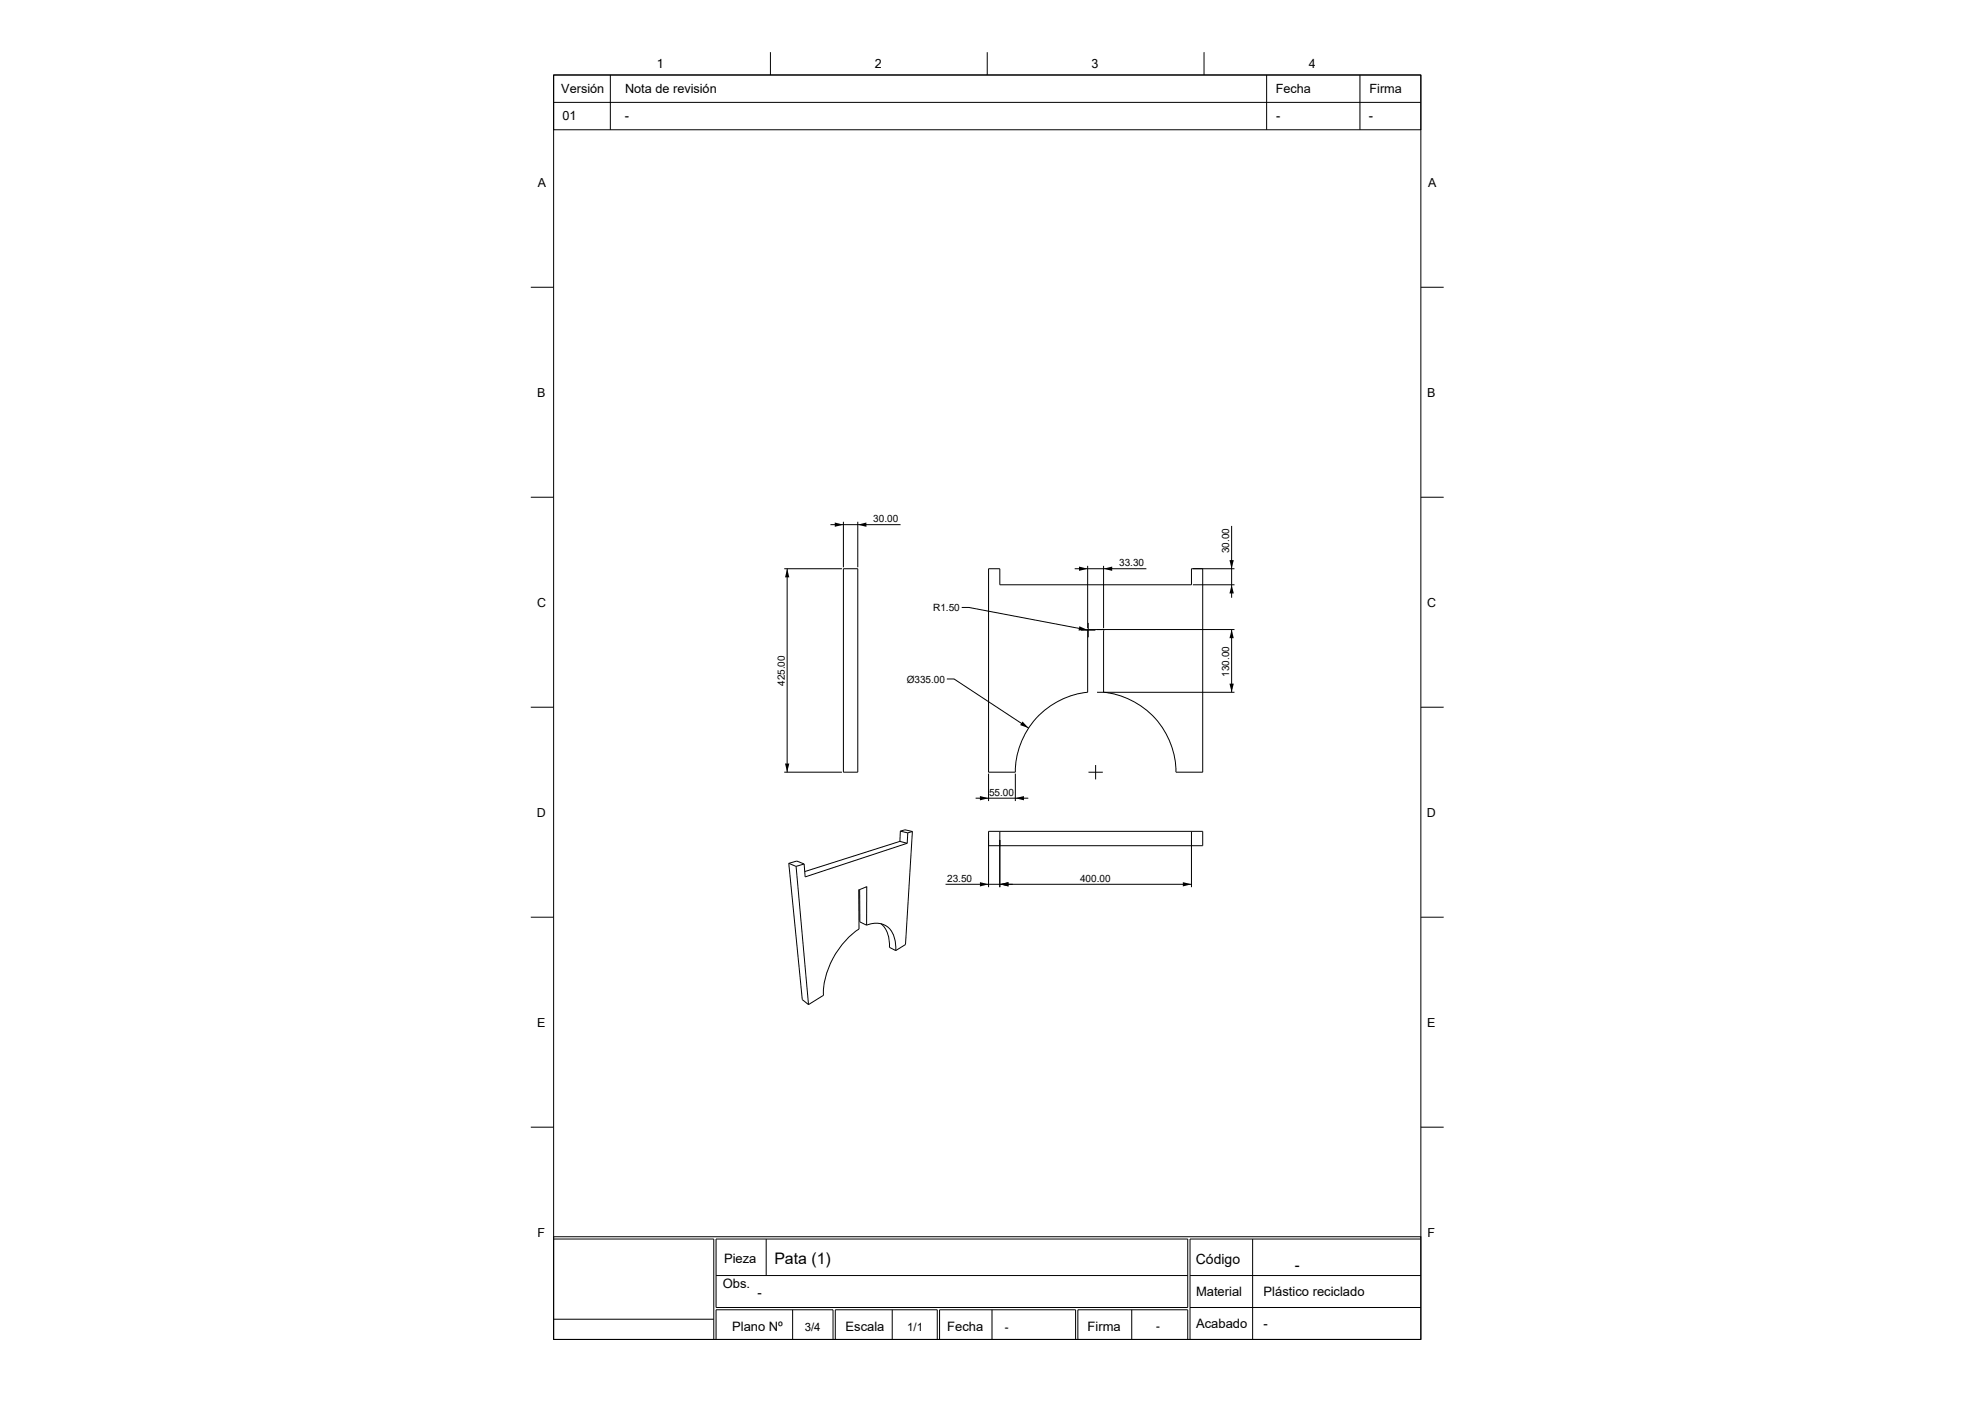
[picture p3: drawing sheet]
<svg xmlns="http://www.w3.org/2000/svg" width="420mm" height="297mm" viewBox="0 0 420 297" stroke-linecap="round" stroke-linejoin="round" font-family="sans-serif">
<g fill="none" stroke="#000" stroke-width=".21">
<path d="M117.4 15.9h183.8v11.6h-183.8zM117.4 15.9h183.8v268.1h-183.8zM129.4 15.9v11.6M163.3 11.1v4.8M209.3 11.1v4.8M255.3 11.1v4.8M268.5 15.9v11.6M288.3 15.9v11.6M117.4 21.7h183.8M112.5 60.9h4.9M301.2 60.9h4.9M112.5 105.4h4.9"/>
<path d="M176.1 111.2h14.8M178.8 110.6v9.7M181.9 110.6v9.7M230.6 120v13.2M234 120v13.2M261.1 111.5v15.2M301.2 105.4h4.9M166.3 120.6h12.2M166.9 120.6v43.1M178.8 120.6h3.1v43.1h-3.1zM203.9 128.8h1.5l25.2 4.7M227.9 120.6h15.2"/>
<path d="M229.2 133.6h3M230.7 132.1v3M252.9 124h8.8M255 120.6v43.1h-5.7a17 17 0 0 0-15.3-16.9v-13.2l-.3-.1M261.1 133.5v13.3M261.7 120.6h-9.1v3.4h-40.6v-3.4h-2.4v43.1h5.7a17 17 0 0 1 15.3-16.9v-13.3h31.1M112.5 149.9h4.9M200.8 143.9h1.5l15.8 10.4M232.6 146.8h29.1M301.2 149.9h4.9M166.3 163.7h12.2M190.8 178.4l-20.2 6.4"/>
<path d="M190.8 178.4l1.5 .4M190.9 176.2l1-.3 1.5 .4M190.9 176.2l-.1 2.2M190.9 176.2l1.6 .4M192.3 178.8l-21.6 7.1-.2-2.7M192.5 176.6l-.2 2.2M193.4 176.3l-1.4 23.9-2.1 1.3M193.4 176.3l-.9 .3M206.8 169.2h11.2M209.6 164v5.8M209.6 179.3h45.4v-3.1h-45.4v11.9M212 176.2v11.9"/>
<path d="M215.3 164v5.8M230.8 163.7h3M232.3 162.2v3M252.6 176.2v11.9M112.5 194.4h4.9M167.2 183l1.7-.5 1.6 .7M167.2 183l2.9 28.9 1.3 1.1M167.2 183l1.6 .7M168.8 183.7l2.6 29.3M170.5 183.2l-1.7 .5M182.2 188.6l-.2 .2 .1 8.1a17.4 17.4 0 0 0-7.5 14.1l-3.2 2M182.3 188.6v6.8l1.4 .7"/>
<path d="M183.6 188.1h.2M183.7 196.1a4.2 4.2 0 0 1 6.2 3.8v1.6M183.8 188.1l-.1 8M183.8 188.1l-.1-.1-1.5 .6M186.8 195.8a5.9 5.9 0 0 1 1.8 5l1.3 .7M200.5 187.5h52.1M301.2 194.4h4.9M112.5 239h4.9M301.2 239h4.9M117.4 262.2h183.8v21.8h-183.8zM117.4 262.7h33.9v21.3M117.4 279.7h33.9"/>
<path d="M151.8 262.7h100v14.5h-100zM151.8 270.4h100M162.4 262.7v7.7M168.1 277.7v6.3M189.2 277.7v6.3M210.3 277.7v6.3M239.9 277.7v6.3M252.3 277.2h48.9M252.3 270.4h48.9M265.6 262.7v21.2M301.2 262.7h-48.9v21.3M151.8 284v-6.3h24.8v6.3"/>
<path d="M177.1 284v-6.3h21.6v6.3M199.2 284v-6.3h28.8v6.3M228.5 284v-6.3h23.3v6.3"/>
</g>
<g fill="#000">
<path d="M177 110.8l1.8 .4-1.8 .5zM181.9 111.2l1.8-.4v.9zM166.9 120.6l.4 1.8h-.9zM228.8 132.8l1.8 .7-1.9 .2zM228.8 120.1l1.8 .5-1.8 .4zM234 120.6l1.8-.5v.9zM261.1 124l.5 1.8h-.9zM260.7 118.7h.9l-.5 1.9zM261.1 133.5l.5 1.8h-.9zM216.8 153l1.3 1.3-1.8-.6zM260.7 144.9h.9l-.5 1.9zM166.4 161.9h.9l-.4 1.8z"/>
<path d="M207.8 168.8l1.8 .4-1.8 .5zM215.3 169.2l1.8-.4v.9zM207.8 187l1.8 .5-1.8 .4zM212 187.5l1.8-.5v.9zM250.8 187l1.8 .5-1.8 .4z"/>
</g>
<text font-size="3.4" x="164.2" y="267.9">Pata (1)</text>
<text font-size="3.1" x="274.5" y="269.2">-</text>
<text font-size="3" x="253.5" y="267.9">Código</text>
<g font-size="2.8">
<text x="153.5" y="267.8">Pieza</text>
<text x="153.2" y="273.1">Obs.</text>
<text x="160.6" y="274.9">-</text>
<text x="253.6" y="274.7">Material</text>
<text x="267.9" y="274.8">Plástico reciclado</text>
<text x="253.6" y="281.5">Acabado</text>
<text x="267.9" y="281.5">-</text>
<text x="155.2" y="282.1">Plano Nº</text>
<text x="179.3" y="282.1">Escala</text>
<text x="200.8" y="282.1">Fecha</text>
<text x="230.6" y="282.1">Firma</text>
</g>
<g font-size="2.7">
<text x="119" y="19.8">Versión</text>
<text x="132.5" y="19.8">Nota de revisión</text>
<text x="270.5" y="19.8">Fecha</text>
<text x="290.3" y="19.8">Firma</text>
<text x="119.3" y="25.5">01</text>
<text x="132.5" y="25.5">-</text>
<text x="270.5" y="25.5">-</text>
<text x="290.2" y="25.5">-</text>
</g>
<g font-size="2.6">
<text x="139.2" y="14.4">1</text>
<text x="185.5" y="14.4">2</text>
<text x="231.4" y="14.4">3</text>
<text x="277.5" y="14.4">4</text>
<text x="114.1" y="39.6">A</text>
<text x="302.8" y="39.6">A</text>
<text x="113.9" y="84.1">B</text>
<text x="302.6" y="84.1">B</text>
<text x="113.9" y="128.6">C</text>
<text x="302.6" y="128.6">C</text>
<text x="113.8" y="173.1">D</text>
<text x="302.5" y="173.1">D</text>
<text x="113.9" y="217.7">E</text>
<text x="302.6" y="217.7">E</text>
<text x="114" y="262.2">F</text>
<text x="302.7" y="262.2">F</text>
</g>
<g font-size="2.4">
<text x="245.1" y="282">-</text>
<text x="170.6" y="282.1">3/4</text>
<text x="192.3" y="282.1">1/1</text>
<text x="213" y="282.1">-</text>
</g>
<g font-size="2.1">
<text x="185.2" y="110.7">30.00</text>
<text x="260.6" y="117.3" transform="rotate(-90 260.6 117.3)">30.00</text>
<text x="237.3" y="120.1">33.30</text>
<text x="197.8" y="129.5">R1.50</text>
<text x="260.6" y="143.5" transform="rotate(-90 260.6 143.5)">130.00</text>
<text x="166.4" y="145.4" transform="rotate(-90 166.4 145.4)">425.00</text>
<text x="192.2" y="144.7">Ø335.00</text>
<text x="209.7" y="168.7">55.00</text>
<text x="200.8" y="187">23.50</text>
<text x="229" y="187">400.00</text>
</g>
</svg>
